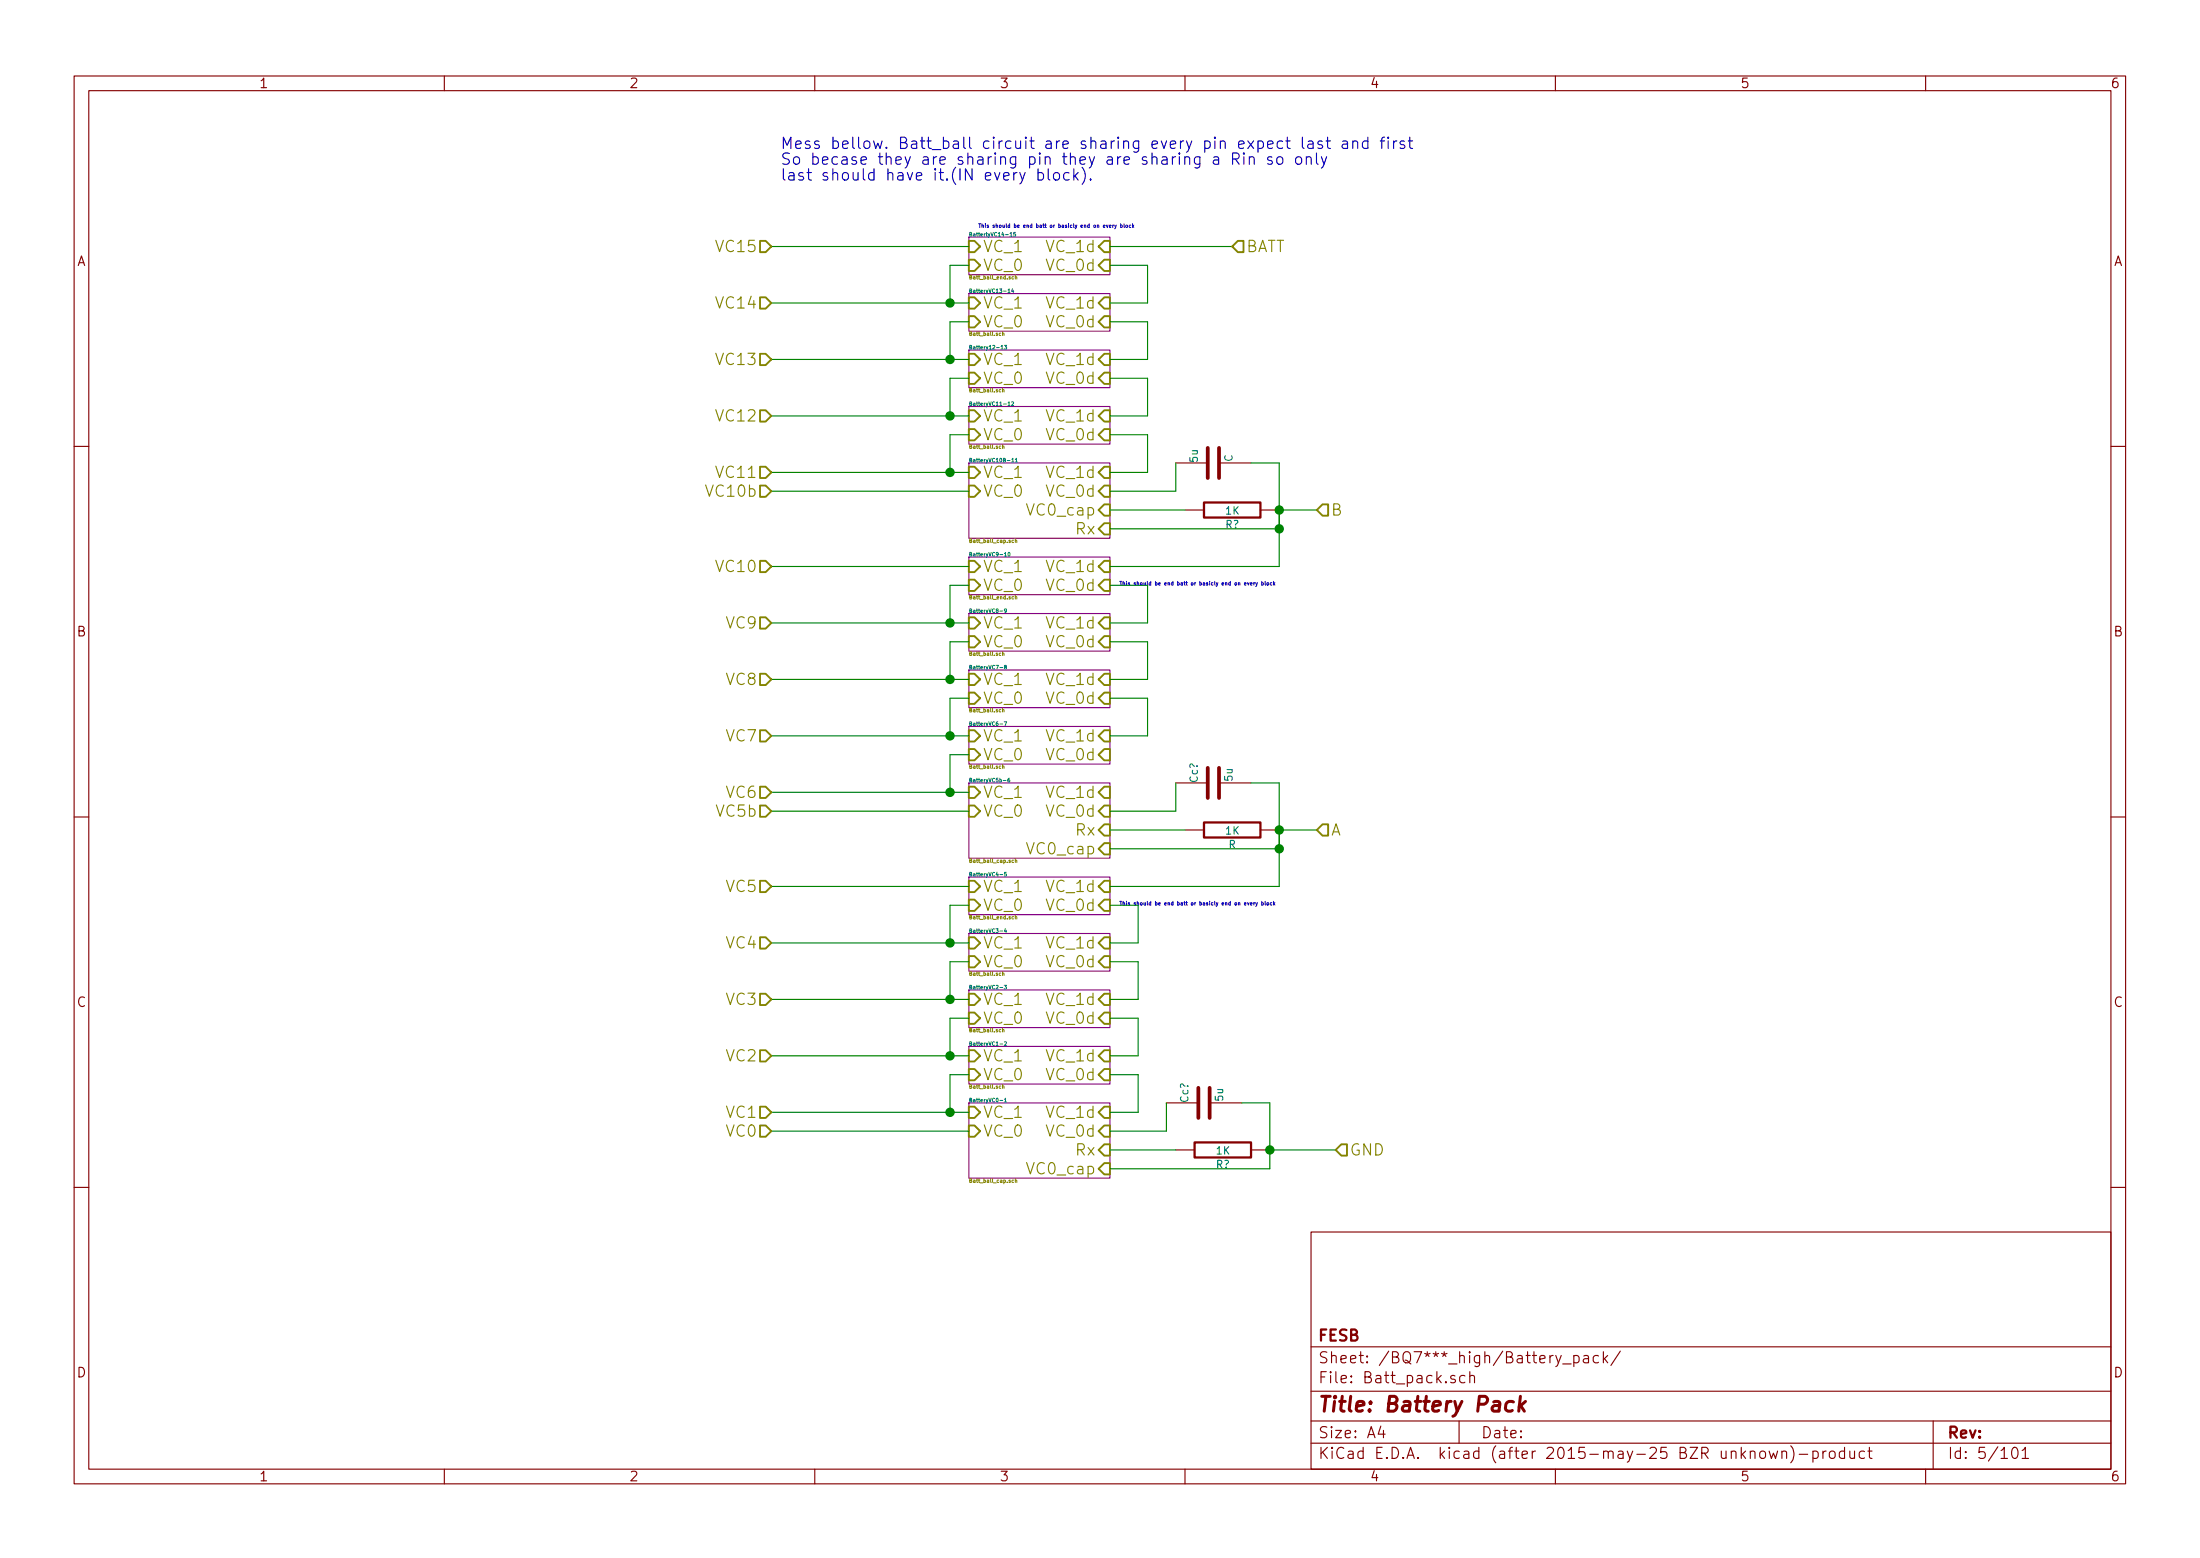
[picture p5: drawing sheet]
EESchema Schematic File Version 2
LIBS:iso5500
LIBS:crf_1
LIBS:BQ76940
LIBS:power
LIBS:device
LIBS:transistors
LIBS:conn
LIBS:linear
LIBS:regul
LIBS:74xx
LIBS:cmos4000
LIBS:adc-dac
LIBS:memory
LIBS:xilinx
LIBS:microcontrollers
LIBS:dsp
LIBS:microchip
LIBS:analog_switches
LIBS:motorola
LIBS:texas
LIBS:intel
LIBS:audio
LIBS:interface
LIBS:digital-audio
LIBS:philips
LIBS:display
LIBS:cypress
LIBS:siliconi
LIBS:opto
LIBS:atmel
LIBS:contrib
LIBS:valves
LIBS:BMS-cache
EELAYER 25 0
EELAYER END
$Descr A4 11693 8268
encoding utf-8
Sheet 5 101
Title "Battery Pack"
Date ""
Rev ""
Comp "FESB"
Comment1 ""
Comment2 ""
Comment3 ""
Comment4 ""
$EndDescr
$Sheet
S 5150 5550 750  200 
U 3A501D31
F0 "BatteryVC1-2" 20
F1 "Batt_ball.sch" 20
F2 "VC_1" I L 5150 5600 60 
F3 "VC_0" I L 5150 5700 60 
F4 "VC_1d" I R 5900 5600 60 
F5 "VC_0d" I R 5900 5700 60 
$EndSheet
$Sheet
S 5150 5250 750  200 
U 3A5031D0
F0 "BatteryVC2-3" 20
F1 "Batt_ball.sch" 20
F2 "VC_1" I L 5150 5300 60 
F3 "VC_0" I L 5150 5400 60 
F4 "VC_1d" I R 5900 5300 60 
F5 "VC_0d" I R 5900 5400 60 
$EndSheet
$Sheet
S 5150 4950 750  200 
U 3A507C61
F0 "BatteryVC3-4" 20
F1 "Batt_ball.sch" 20
F2 "VC_1" I L 5150 5000 60 
F3 "VC_0" I L 5150 5100 60 
F4 "VC_1d" I R 5900 5000 60 
F5 "VC_0d" I R 5900 5100 60 
$EndSheet
$Sheet
S 5150 4650 750  200 
U 3A50984C
F0 "BatteryVC4-5" 20
F1 "Batt_ball_end.sch" 20
F2 "VC_1" I L 5150 4700 60 
F3 "VC_0" I L 5150 4800 60 
F4 "VC_1d" I R 5900 4700 60 
F5 "VC_0d" I R 5900 4800 60 
$EndSheet
$Sheet
S 5150 3850 750  200 
U 3A509CE9
F0 "BatteryVC6-7" 20
F1 "Batt_ball.sch" 20
F2 "VC_1" I L 5150 3900 60 
F3 "VC_0" I L 5150 4000 60 
F4 "VC_1d" I R 5900 3900 60 
F5 "VC_0d" I R 5900 4000 60 
$EndSheet
$Sheet
S 5150 4150 750  400 
U 3A50D488
F0 "BatteryVC5b-6" 20
F1 "Batt_ball_cap.sch" 20
F2 "VC_1" I L 5150 4200 60 
F3 "VC_0" I L 5150 4300 60 
F4 "VC_1d" I R 5900 4200 60 
F5 "VC0_cap" I R 5900 4500 60 
F6 "Rx" I R 5900 4400 60 
F7 "VC_0d" I R 5900 4300 60 
$EndSheet
$Comp
L R R
U 1 1
P 6550 4400
AR Path="/55BB8FBC/3A5B5476/3A50FF92" Ref="R"  Part="1" 
AR Path="/3A58CB36/3A50FF92" Ref="R"  Part="1" 
AR Path="/55C14E4B/3A5B5476/3A50FF92" Ref="R"  Part="1" 
F 0 "R" V 6630 4400 40  0000 C CNN
F 1 "1K" V 6557 4401 40  0000 C CNN
F 2 "" V 6480 4400 30  0000 C CNN
F 3 "" H 6550 4400 30  0000 C CNN
	1    6550 4400
	0    1    1    0   
$EndComp
$Comp
L C Cc?
U 1 1
P 6450 4150
AR Path="/55BB8FBC/3A5B5476/3A513D90" Ref="Cc?"  Part="1" 
AR Path="/3A58CB36/3A513D90" Ref="Cc5"  Part="1" 
AR Path="/55C14E4B/3A5B5476/3A513D90" Ref="Cc5"  Part="1" 
F 0 "Cc?" H 6450 4250 40  0000 L CNN
F 1 "5u" H 6456 4065 40  0000 L CNN
F 2 "" H 6488 4000 30  0000 C CNN
F 3 "" H 6450 4150 60  0000 C CNN
	1    6450 4150
	0    -1   -1   0   
$EndComp
$Comp
L R R?
U 1 1
P 6500 6100
AR Path="/55BB8FBC/3A5B5476/3A5210D8" Ref="R?"  Part="1" 
AR Path="/3A58CB36/3A5210D8" Ref="R?"  Part="1" 
AR Path="/55C14E4B/3A5B5476/3A5210D8" Ref="R?"  Part="1" 
F 0 "R?" V 6580 6100 40  0000 C CNN
F 1 "1K" V 6507 6101 40  0000 C CNN
F 2 "" V 6430 6100 30  0000 C CNN
F 3 "" H 6500 6100 30  0000 C CNN
	1    6500 6100
	0    1    1    0   
$EndComp
$Comp
L C Cc?
U 1 1
P 6400 5850
AR Path="/55BB8FBC/3A5B5476/3A5210DE" Ref="Cc?"  Part="1" 
AR Path="/3A58CB36/3A5210DE" Ref="Cc?"  Part="1" 
AR Path="/55C14E4B/3A5B5476/3A5210DE" Ref="Cc?"  Part="1" 
F 0 "Cc?" H 6400 5950 40  0000 L CNN
F 1 "5u" H 6406 5765 40  0000 L CNN
F 2 "" H 6438 5700 30  0000 C CNN
F 3 "" H 6400 5850 60  0000 C CNN
	1    6400 5850
	0    -1   -1   0   
$EndComp
$Sheet
S 5150 5850 750  400 
U 3A51DCAC
F0 "BatteryVC0-1" 20
F1 "Batt_ball_cap.sch" 20
F2 "VC_1" I L 5150 5900 60 
F3 "VC_0" I L 5150 6000 60 
F4 "VC_1d" I R 5900 5900 60 
F5 "VC_0d" I R 5900 6000 60 
F6 "VC0_cap" I R 5900 6200 60 
F7 "Rx" I R 5900 6100 60 
$EndSheet
Text Notes 5950 4800 0    20   ~ 0
This should be end batt or basicly end on every block
$Sheet
S 5150 3550 750  200 
U 3A53CBC8
F0 "BatteryVC7-8" 20
F1 "Batt_ball.sch" 20
F2 "VC_1" I L 5150 3600 60 
F3 "VC_0" I L 5150 3700 60 
F4 "VC_1d" I R 5900 3600 60 
F5 "VC_0d" I R 5900 3700 60 
$EndSheet
$Sheet
S 5150 3250 750  200 
U 3A5401FD
F0 "BatteryVC8-9" 20
F1 "Batt_ball.sch" 20
F2 "VC_1" I L 5150 3300 60 
F3 "VC_0" I L 5150 3400 60 
F4 "VC_1d" I R 5900 3300 60 
F5 "VC_0d" I R 5900 3400 60 
$EndSheet
$Sheet
S 5150 2950 750  200 
U 3A54231A
F0 "BatteryVC9-10" 20
F1 "Batt_ball_end.sch" 20
F2 "VC_1" I L 5150 3000 60 
F3 "VC_0" I L 5150 3100 60 
F4 "VC_1d" I R 5900 3000 60 
F5 "VC_0d" I R 5900 3100 60 
$EndSheet
$Sheet
S 5150 2450 750  400 
U 3A52C799
F0 "BatteryVC10B-11" 20
F1 "Batt_ball_cap.sch" 20
F2 "VC_1" I L 5150 2500 60 
F3 "VC_0" I L 5150 2600 60 
F4 "VC_1d" I R 5900 2500 60 
F5 "VC_0d" I R 5900 2600 60 
F6 "VC0_cap" I R 5900 2700 60 
F7 "Rx" I R 5900 2800 60 
$EndSheet
$Sheet
S 5150 2150 750  200 
U 3A5314A2
F0 "BatteryVC11-12" 20
F1 "Batt_ball.sch" 20
F2 "VC_1" I L 5150 2200 60 
F3 "VC_0" I L 5150 2300 60 
F4 "VC_1d" I R 5900 2200 60 
F5 "VC_0d" I R 5900 2300 60 
$EndSheet
$Comp
L R R?
U 1 1
P 6550 2700
AR Path="/55BB8FBC/3A5B5476/3A53561F" Ref="R?"  Part="1" 
AR Path="/3A58CB36/3A53561F" Ref="R?"  Part="1" 
AR Path="/55C14E4B/3A5B5476/3A53561F" Ref="R?"  Part="1" 
F 0 "R?" V 6630 2700 40  0000 C CNN
F 1 "1K" V 6557 2701 40  0000 C CNN
F 2 "" V 6480 2700 30  0000 C CNN
F 3 "" H 6550 2700 30  0000 C CNN
	1    6550 2700
	0    1    1    0   
$EndComp
$Comp
L C 5u
U 1 1
P 6450 2450
AR Path="/55BB8FBC/3A5B5476/3A535626" Ref="5u"  Part="1" 
AR Path="/3A58CB36/3A535626" Ref="Cc?"  Part="1" 
AR Path="/55C14E4B/3A5B5476/3A535626" Ref="Cc?"  Part="1" 
F 0 "5u" H 6450 2550 40  0000 L CNN
F 1 "C" H 6456 2365 40  0000 L CNN
F 2 "" H 6488 2300 30  0000 C CNN
F 3 "" H 6450 2450 60  0000 C CNN
	1    6450 2450
	0    -1   -1   0   
$EndComp
Text Notes 5950 3100 0    20   ~ 0
This should be end batt or basicly end on every block
$Sheet
S 5150 1850 750  200 
U 3A5364FA
F0 "Battery12-13" 20
F1 "Batt_ball.sch" 20
F2 "VC_1" I L 5150 1900 60 
F3 "VC_0" I L 5150 2000 60 
F4 "VC_1d" I R 5900 1900 60 
F5 "VC_0d" I R 5900 2000 60 
$EndSheet
$Sheet
S 5150 1550 750  200 
U 3A539FA4
F0 "BatteryVC13-14" 20
F1 "Batt_ball.sch" 20
F2 "VC_1" I L 5150 1600 60 
F3 "VC_0" I L 5150 1700 60 
F4 "VC_1d" I R 5900 1600 60 
F5 "VC_0d" I R 5900 1700 60 
$EndSheet
$Sheet
S 5150 1250 750  200 
U 3A54397C
F0 "BattertyVC14-15" 20
F1 "Batt_ball_end.sch" 20
F2 "VC_1" I L 5150 1300 60 
F3 "VC_0" I L 5150 1400 60 
F4 "VC_1d" I R 5900 1300 60 
F5 "VC_0d" I R 5900 1400 60 
$EndSheet
Text Notes 5200 1200 0    20   ~ 0
This should be end batt or basicly end on every block
Wire Wire Line
	5900 1300 6550 1300
Wire Wire Line
	5900 4400 6300 4400
Wire Wire Line
	6800 4500 5900 4500
Wire Wire Line
	5900 4300 6250 4300
Wire Wire Line
	6250 4300 6250 4150
Wire Wire Line
	6650 4150 6800 4150
Connection ~ 6800 4400
Wire Wire Line
	6800 4400 7000 4400
Wire Wire Line
	6200 6000 6200 5850
Wire Wire Line
	6600 5850 6750 5850
Connection ~ 6750 6100
Wire Wire Line
	5900 6000 6200 6000
Wire Wire Line
	5900 6100 6250 6100
Wire Wire Line
	5900 6200 6750 6200
Wire Wire Line
	6800 4500 6800 4400
Connection ~ 6800 4500
Wire Wire Line
	5900 3700 6100 3700
Wire Wire Line
	6100 3700 6100 3900
Wire Wire Line
	6100 3900 5900 3900
Wire Wire Line
	5900 3400 6100 3400
Wire Wire Line
	6100 3400 6100 3600
Wire Wire Line
	6100 3600 5900 3600
Wire Wire Line
	5900 3100 6100 3100
Wire Wire Line
	6100 3100 6100 3300
Wire Wire Line
	6100 3300 5900 3300
Wire Wire Line
	5900 4700 6800 4700
Wire Wire Line
	6800 4700 6800 4150
Wire Wire Line
	5900 4800 6050 4800
Wire Wire Line
	6050 4800 6050 5000
Wire Wire Line
	6050 5000 5900 5000
Wire Wire Line
	5900 5100 6050 5100
Wire Wire Line
	6050 5100 6050 5300
Wire Wire Line
	6050 5300 5900 5300
Wire Wire Line
	5900 5400 6050 5400
Wire Wire Line
	6050 5400 6050 5600
Wire Wire Line
	6050 5600 5900 5600
Wire Wire Line
	5900 5700 6050 5700
Wire Wire Line
	6050 5700 6050 5900
Wire Wire Line
	6050 5900 5900 5900
Wire Wire Line
	5900 2700 6300 2700
Wire Wire Line
	6800 2800 5900 2800
Wire Wire Line
	5900 2600 6250 2600
Wire Wire Line
	6250 2600 6250 2450
Wire Wire Line
	6650 2450 6800 2450
Connection ~ 6800 2700
Wire Wire Line
	6800 2700 7000 2700
Wire Wire Line
	6800 2800 6800 2700
Connection ~ 6800 2800
Wire Wire Line
	5900 3000 6800 3000
Wire Wire Line
	6800 3000 6800 2450
Wire Wire Line
	5900 2300 6100 2300
Wire Wire Line
	6100 2300 6100 2500
Wire Wire Line
	6100 2500 5900 2500
Wire Wire Line
	5900 2000 6100 2000
Wire Wire Line
	6100 2000 6100 2200
Wire Wire Line
	6100 2200 5900 2200
Wire Wire Line
	5900 1700 6100 1700
Wire Wire Line
	6100 1700 6100 1900
Wire Wire Line
	6100 1900 5900 1900
Wire Wire Line
	5900 1400 6100 1400
Wire Wire Line
	6100 1400 6100 1600
Wire Wire Line
	6100 1600 5900 1600
Wire Wire Line
	5150 6000 4100 6000
Wire Wire Line
	5150 5900 4100 5900
Wire Wire Line
	5150 5700 5050 5700
Wire Wire Line
	5050 5700 5050 5900
Connection ~ 5050 5900
Wire Wire Line
	5150 5600 4100 5600
Wire Wire Line
	5150 5400 5050 5400
Wire Wire Line
	5050 5400 5050 5600
Connection ~ 5050 5600
Wire Wire Line
	5150 5300 4100 5300
Wire Wire Line
	5150 5100 5050 5100
Wire Wire Line
	5050 5100 5050 5300
Connection ~ 5050 5300
Wire Wire Line
	5150 5000 4100 5000
Wire Wire Line
	5150 4800 5050 4800
Wire Wire Line
	5050 4800 5050 5000
Connection ~ 5050 5000
Wire Wire Line
	5150 4700 4100 4700
Wire Wire Line
	5150 4300 4100 4300
Wire Wire Line
	5150 4200 4100 4200
Wire Wire Line
	5150 4000 5050 4000
Wire Wire Line
	5050 4000 5050 4200
Connection ~ 5050 4200
Wire Wire Line
	5150 3900 4100 3900
Wire Wire Line
	5150 3700 5050 3700
Wire Wire Line
	5050 3700 5050 3900
Connection ~ 5050 3900
Wire Wire Line
	5150 3600 4100 3600
Wire Wire Line
	5150 3400 5050 3400
Wire Wire Line
	5050 3400 5050 3600
Connection ~ 5050 3600
Wire Wire Line
	5150 3300 4100 3300
Wire Wire Line
	5150 3100 5050 3100
Wire Wire Line
	5050 3100 5050 3300
Connection ~ 5050 3300
Wire Wire Line
	5150 3000 4100 3000
Wire Wire Line
	5150 2600 4100 2600
Wire Wire Line
	5150 2500 4100 2500
Wire Wire Line
	5150 2300 5050 2300
Wire Wire Line
	5050 2300 5050 2500
Connection ~ 5050 2500
Wire Wire Line
	5150 2200 4100 2200
Wire Wire Line
	5150 2000 5050 2000
Wire Wire Line
	5050 2000 5050 2200
Connection ~ 5050 2200
Wire Wire Line
	5150 1900 4100 1900
Wire Wire Line
	5150 1700 5050 1700
Wire Wire Line
	5050 1700 5050 1900
Connection ~ 5050 1900
Wire Wire Line
	5150 1600 4100 1600
Wire Wire Line
	5150 1400 5050 1400
Wire Wire Line
	5050 1400 5050 1600
Connection ~ 5050 1600
Wire Wire Line
	5150 1300 4100 1300
Wire Wire Line
	6750 6200 6750 5850
Wire Wire Line
	6750 6100 7100 6100
Text HLabel 7100 6100 2    60   Input ~ 0
GND
Text HLabel 7000 4400 2    60   Input ~ 0
A
Text HLabel 7000 2700 2    60   Input ~ 0
B
Text HLabel 4100 6000 0    60   Input ~ 0
VC0
Text HLabel 4100 5900 0    60   Input ~ 0
VC1
Text HLabel 4100 5600 0    60   Input ~ 0
VC2
Text HLabel 4100 5300 0    60   Input ~ 0
VC3
Text HLabel 4100 5000 0    60   Input ~ 0
VC4
Text HLabel 4100 4700 0    60   Input ~ 0
VC5
Text HLabel 4100 4300 0    60   Input ~ 0
VC5b
Text HLabel 4100 4200 0    60   Input ~ 0
VC6
Text HLabel 4100 3900 0    60   Input ~ 0
VC7
Text HLabel 4100 3600 0    60   Input ~ 0
VC8
Text HLabel 4100 3300 0    60   Input ~ 0
VC9
Text HLabel 4100 3000 0    60   Input ~ 0
VC10
Text HLabel 4100 2600 0    60   Input ~ 0
VC10b
Text HLabel 4100 2500 0    60   Input ~ 0
VC11
Text HLabel 4100 2200 0    60   Input ~ 0
VC12
Text HLabel 4100 1900 0    60   Input ~ 0
VC13
Text HLabel 4100 1600 0    60   Input ~ 0
VC14
Text HLabel 4100 1300 0    60   Input ~ 0
VC15
Text HLabel 6550 1300 2    60   Input ~ 0
BATT
Text Notes 4150 950  0    60   ~ 0
Mess bellow. Batt_ball circuit are sharing every pin expect last and first\nSo becase they are sharing pin they are sharing a Rin so only\nlast should have it.(IN every block).
$EndSCHEMATC
